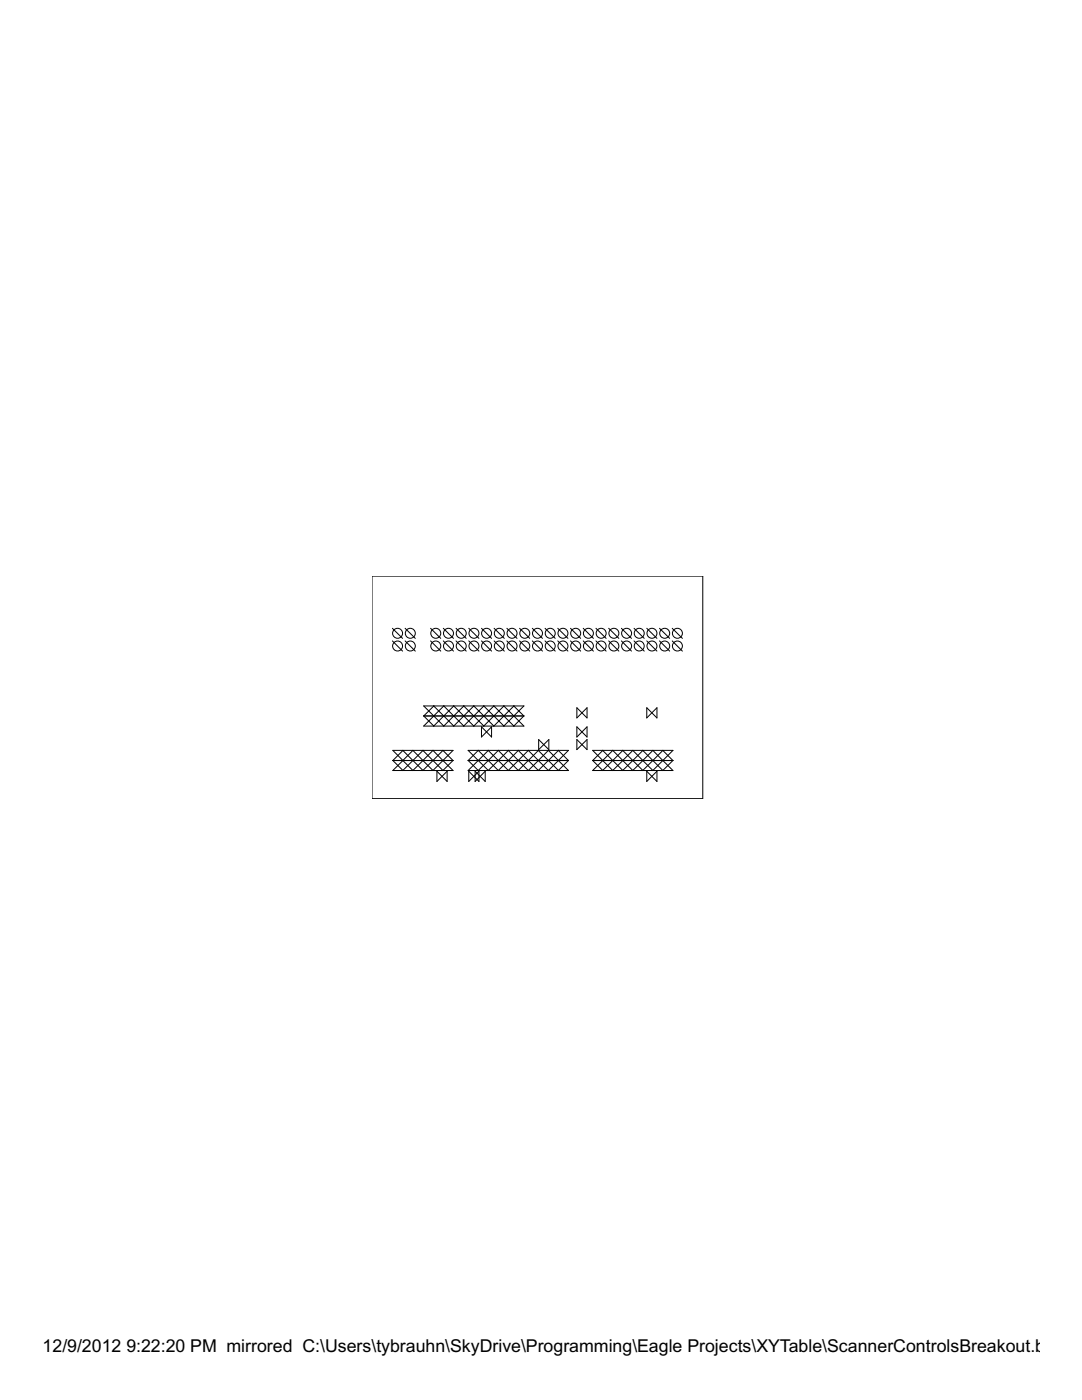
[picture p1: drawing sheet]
<svg xmlns="http://www.w3.org/2000/svg" width="216mm" height="279mm" viewBox="0 0 216 279" stroke-linecap="round" stroke-linejoin="round" font-family="sans-serif">
<g fill="none" stroke="#000" stroke-width=".2">
<path d="M74.2 115h66v44.4h-66zM78.3 127.9l2 2M78.3 125.4l2 2M80.8 125.4l2.1 2M80.8 127.9l2.1 2M85.9 125.4l2 2M85.9 127.9l2 2M88.5 125.4l2 2M88.5 127.9l2 2M91 125.4l2 2M91 127.9l2 2M93.5 125.4l2.1 2"/>
<path d="M93.5 127.9l2.1 2M96.1 125.4l2 2M96.1 127.9l2 2M98.6 127.9l2 2M98.6 125.4l2 2M101.1 125.4l2.1 2M101.1 127.9l2.1 2M103.7 125.4l2 2M103.7 127.9l2 2M106.2 125.4l2 2M106.2 127.9l2 2M108.8 125.4l2 2"/>
<path d="M108.8 127.9l2 2M111.3 125.4l2 2M111.3 127.9l2 2M113.8 125.4l2.1 2M113.8 127.9l2.1 2M116.4 125.4l2 2M116.4 127.9l2 2M118.9 125.4l2 2M118.9 127.9l2 2M121.5 125.4l2 2M121.5 127.9l2 2M124 125.4l2 2"/>
<path d="M124 127.9l2 2M126.5 127.9l2 2M126.5 125.4l2 2M129.1 125.4l2 2M129.1 127.9l2 2M131.6 125.4l2 2M131.6 127.9l2 2M134.1 125.4l2.1 2M134.1 127.9l2.1 2M80.4 151.8l2 2M80.4 149.8l2 2M80.4 149.8l-2 2h12l-2-2-2 2-2-2"/>
<path d="M80.4 153.8l-2-2h12l-2 2-2-2-2 2M80.4 151.8l-2 2h12l-2-2M82.4 151.8l2 2M82.4 149.8l2 2M82.4 151.8l-2 2M82.4 149.8l-2 2M84.4 151.8l2 2 4-4h-12l2 2M84.4 151.8l2-2 2 2M84.4 151.8l-2 2M84.4 149.8l-2 2M87.2 153.9l2 2.1v-2.1l-2 2.1zM88.5 142.9l2.1 2 2-2"/>
<path d="M90.6 142.9l-2 2-2-2-2.1 2h20l-2-2M92.5 144.9l2-2 2.1 2M92.5 142.9l2.1 2 2-2M92.5 140.9l2.1 2 2-2M92.5 142.9l2.1-2 2 2M92.6 142.9l-2-2-4 4-2.1-2h20l-2 2M92.6 140.9l-2.1 2M93.5 153.9l2.1 2.1v-2.1l-2.1 2.1zM94.8 153.9l2 2.1v-2.1l-2 2.1zM96.1 145.1l2 2v-2l-2 2zM96.5 142.9l2.1 2M96.5 140.9l2.1 2"/>
<path d="M97.4 153.8l2-2 2.1 2M97.4 151.8l2 2 2.1-2M97.4 151.8l2-2 2.1 2M97.4 149.8l2 2 2.1-2M97.5 149.8l-2.1 2-2-2h20l-2 2M97.5 151.8l-2.1 2-2-2h20l-2 2M98.5 140.9l2.1 2M98.5 142.9l2.1 2M98.6 140.9l-2.1 2M98.6 142.9l-2.1 2M100.5 140.9l2.1 2M100.5 142.9l2.1 2"/>
<path d="M100.6 140.9l-2.1 2M100.6 142.9l-2.1 2M101.4 151.8l2 2M101.4 149.8l2 2M102.5 142.9l2-2h-20l2 2 2-2 4.1 4M102.5 140.9l2 2h-20l2.1-2 2 2M102.6 140.9l-2.1 2M102.6 142.9l-2.1 2M103.4 151.8l2 2M103.4 149.8l2 2M103.4 151.8l-2 2M103.4 149.8l-2 2"/>
<path d="M105.4 151.8l2 2M105.4 149.8l2 2M105.4 151.8l-2 2M105.4 149.8l-2 2M107.4 151.8l2 2M107.4 149.8l2 2M107.4 151.8l-2 2M107.4 149.8l-2 2M107.5 147.6l2 2v-2l-2 2zM109.4 151.8l2 2M109.4 149.8l2 2M109.4 151.8l-2 2"/>
<path d="M109.4 149.8l-2 2M111.4 149.8l2 2h-20l2-2 2.1 2M111.4 151.8l2 2h-20l2-2 2.1 2M111.4 151.8l-2 2M111.4 149.8l-2 2M115.1 141.2l2 2.1v-2.1l-2 2.1zM115.1 145.1v2l2-2v2zM115.1 147.6v2l2-2v2zM124.2 149.8l2.1 2 2-2M124.2 151.8l2.1-2 2 2M124.2 151.8l2.1 2 2-2M124.2 153.8l2.1-2 2 2"/>
<path d="M124.3 151.8l-2 2-2.1-2-1.9 2h16l-2.1-2M124.3 151.8l-2-2-2 2-2-2h16l-4 4M124.3 149.8l-2 2-2-2-2 2h16l-2.1-2M124.3 153.8l-2-2-2 2-2-2h16l-2.1 2M128.2 149.8l4.1 4M128.2 151.8l2.1 2M129.1 141.2l2 2.1v-2.1l-2 2.1zM129.1 153.9v2.1l2-2.1v2.1zM130.3 149.8l2 2M130.3 149.8l-2.1 2M130.3 151.8l-2.1 2M132.3 149.8l-2 2"/>
<circle cx="79.3" cy="128.9" r=".99"/>
<circle cx="79.3" cy="126.4" r=".99"/>
<circle cx="81.9" cy="128.9" r=".99"/>
<circle cx="81.9" cy="126.4" r=".99"/>
<circle cx="87" cy="126.4" r=".99"/>
<circle cx="87" cy="128.9" r=".99"/>
<circle cx="89.5" cy="128.9" r=".99"/>
<circle cx="89.5" cy="126.4" r=".99"/>
<circle cx="92" cy="126.4" r=".99"/>
<circle cx="92" cy="128.9" r=".99"/>
<circle cx="94.6" cy="128.9" r=".99"/>
<circle cx="94.6" cy="126.4" r=".99"/>
<circle cx="97.1" cy="126.4" r=".99"/>
<circle cx="97.1" cy="128.9" r=".99"/>
<circle cx="99.6" cy="128.9" r=".99"/>
<circle cx="99.6" cy="126.4" r=".99"/>
<circle cx="102.2" cy="128.9" r=".99"/>
<circle cx="102.2" cy="126.4" r=".99"/>
<circle cx="104.7" cy="126.4" r=".99"/>
<circle cx="104.7" cy="128.9" r=".99"/>
<circle cx="107.3" cy="128.9" r=".99"/>
<circle cx="107.3" cy="126.4" r=".99"/>
<circle cx="109.8" cy="128.9" r=".99"/>
<circle cx="109.8" cy="126.4" r=".99"/>
<circle cx="112.3" cy="126.4" r=".99"/>
<circle cx="112.3" cy="128.9" r=".99"/>
<circle cx="114.9" cy="126.4" r=".99"/>
<circle cx="114.9" cy="128.9" r=".99"/>
<circle cx="117.4" cy="126.4" r=".99"/>
<circle cx="117.4" cy="128.9" r=".99"/>
<circle cx="120" cy="128.9" r=".99"/>
<circle cx="120" cy="126.4" r=".99"/>
<circle cx="122.5" cy="128.9" r=".99"/>
<circle cx="122.5" cy="126.4" r=".99"/>
<circle cx="125" cy="128.9" r=".99"/>
<circle cx="125" cy="126.4" r=".99"/>
<circle cx="127.6" cy="128.9" r=".99"/>
<circle cx="127.6" cy="126.4" r=".99"/>
<circle cx="130.1" cy="126.4" r=".99"/>
<circle cx="130.1" cy="128.9" r=".99"/>
<circle cx="132.6" cy="128.9" r=".99"/>
<circle cx="132.6" cy="126.4" r=".99"/>
<circle cx="135.2" cy="128.9" r=".99"/>
<circle cx="135.2" cy="126.4" r=".99"/>
</g>
<g font-size="4">
<text x="8.5" y="269.9">12/9/2012</text>
<text x="25.2" y="269.9">9:22:20 PM mirrored C:\Users\tybrauhn\SkyDrive\Programming\Eagle Projects\XYTable\ScannerControlsBreakout.brd</text>
</g>
</svg>
